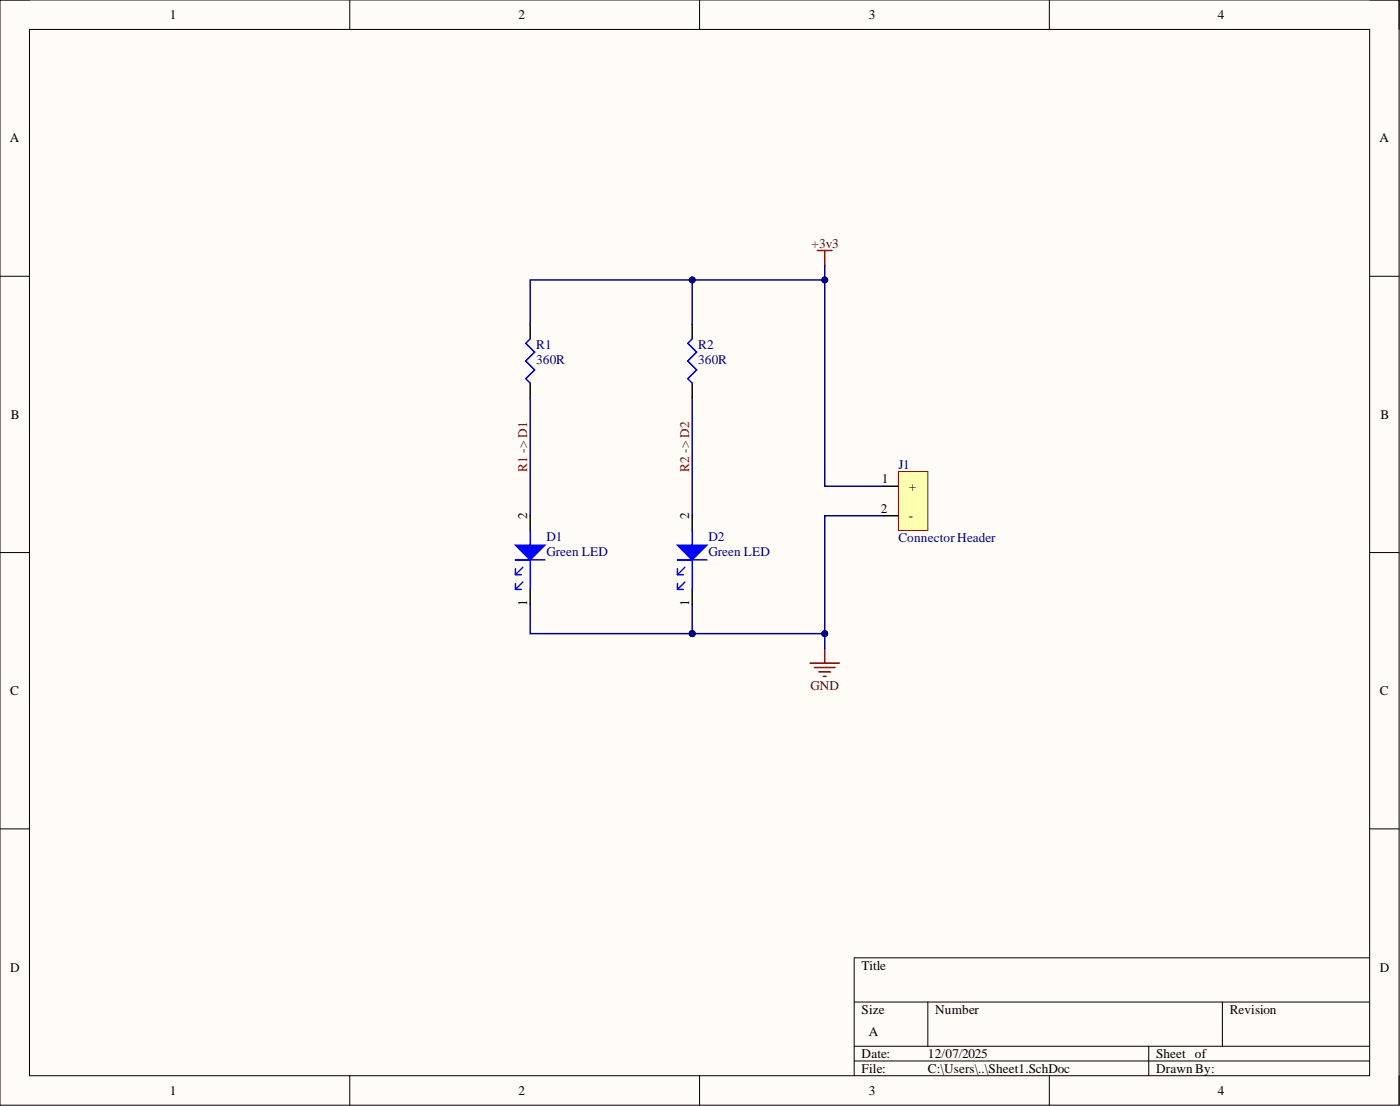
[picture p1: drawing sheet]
<svg xmlns="http://www.w3.org/2000/svg" width="241mm" height="190mm" viewBox="0 0 241 190" stroke-linecap="round" stroke-linejoin="round" font-family="sans-serif">
<path d="M0 0h241.1v190.4h-241.1z" fill-rule="evenodd" fill="#fffcf8"/>
<path d="M0 0h241.1v190.4h-241.1z" fill="none" stroke="#000" stroke-width=".17"/>
<path d="M5.1 5.1h231v180.2h-231z" fill-rule="evenodd" fill="#fffcf8"/>
<g fill="none" stroke="#000" stroke-width=".17">
<path d="M0 0h5.1M60.3 0v5.1M120.6 0v5.1M180.9 0v5.1M236.1 0h5v5.1M5.1 5.1h231v180.2h-231zM0 47.6h5.1M236.1 47.6h5M0 95.2h5.1M236.1 95.2h5M0 142.8h5.1M236.1 142.8h5"/>
<path d="M147.2 172.6h88.9M159.9 172.6v7.6M210.7 172.6v7.6M236.1 165h-88.9v20.3M60.3 185.3v5.1M120.6 185.3v5.1M147.2 180.2h88.9M147.2 182.7h88.9M180.9 185.3v5.1M198 180.2v5.1M241.1 185.3v5.1"/>
</g>
<path d="M140.9 43.1h2.5M142.1 43.1v2.6M139.6 114.2h5.1M140.4 115h3.5M141.1 115.7h2.1M141.9 116.5h.5M142.1 111.7v2.5" fill="none" stroke="#800000" stroke-width=".25"/>
<path d="M154.8 81.2h5.1v10.2h-5.1z" fill-rule="evenodd" fill="#ffffb0"/>
<path d="M154.8 81.2h5.1v10.2h-5.1z" fill="none" stroke="#800000" stroke-width=".17"/>
<path d="M91.4 55.8v2.6M91.4 66v2.5M152.3 83.8h2.5M152.3 88.8h2.5" fill="none" stroke="#000" stroke-width=".25"/>
<path d="M91.4 58.4l-.8 .7 1.5 1.6-1.5 1.5 1.5 1.5-1.5 1.5 .8 .8" fill="none" stroke="#00f" stroke-width=".25"/>
<path d="M91.4 55.8v-7.6h27.9v7.6" fill="none" stroke="#000080" stroke-width=".25"/>
<circle cx="119.3" cy="48.2" r=".51" fill="#000080"/>
<circle cx="119.3" cy="48.2" r=".51" fill="none" stroke="#000080" stroke-width=".17"/>
<path d="M119.3 68.5v20.3M119.3 104.1v5" fill="none" stroke="#000080" stroke-width=".25"/>
<circle cx="119.3" cy="109.1" r=".51" fill="#000080"/>
<circle cx="119.3" cy="109.1" r=".51" fill="none" stroke="#000080" stroke-width=".17"/>
<path d="M91.4 104.1v5h27.9" fill="none" stroke="#000080" stroke-width=".25"/>
<circle cx="119.3" cy="109.1" r=".51" fill="#000080"/>
<circle cx="119.3" cy="109.1" r=".51" fill="none" stroke="#000080" stroke-width=".17"/>
<path d="M119.3 109.1h22.8" fill="none" stroke="#000080" stroke-width=".25"/>
<circle cx="142.1" cy="109.1" r=".51" fill="#000080"/>
<circle cx="142.1" cy="109.1" r=".51" fill="none" stroke="#000080" stroke-width=".17"/>
<circle cx="119.3" cy="109.1" r=".51" fill="#000080"/>
<circle cx="119.3" cy="109.1" r=".51" fill="none" stroke="#000080" stroke-width=".17"/>
<path d="M152.3 88.8h-10.2v22.9" fill="none" stroke="#000080" stroke-width=".25"/>
<circle cx="142.1" cy="109.1" r=".51" fill="#000080"/>
<circle cx="142.1" cy="109.1" r=".51" fill="none" stroke="#000080" stroke-width=".17"/>
<path d="M119.3 48.2h22.8" fill="none" stroke="#000080" stroke-width=".25"/>
<circle cx="119.3" cy="48.2" r=".51" fill="#000080"/>
<circle cx="119.3" cy="48.2" r=".51" fill="none" stroke="#000080" stroke-width=".17"/>
<circle cx="142.1" cy="48.2" r=".51" fill="#000080"/>
<circle cx="142.1" cy="48.2" r=".51" fill="none" stroke="#000080" stroke-width=".17"/>
<path d="M142.1 45.7v38.1h10.2" fill="none" stroke="#000080" stroke-width=".25"/>
<circle cx="142.1" cy="48.2" r=".51" fill="#000080"/>
<circle cx="142.1" cy="48.2" r=".51" fill="none" stroke="#000080" stroke-width=".17"/>
<path d="M91.4 68.5v20.3" fill="none" stroke="#000080" stroke-width=".25"/>
<path d="M119.3 55.8v2.6M119.3 66v2.5M91.4 88.8v2.6M91.4 101.5v2.6" fill="none" stroke="#000" stroke-width=".25"/>
<path d="M119.3 58.4l-.8 .7 1.6 1.6-1.6 1.5 1.6 1.5-1.6 1.5 .8 .8M88.8 96.4h5.1M88.8 98v1M88.8 99h1.1M90.1 97.7l-1.3 1.3M91.4 91.4v2.5M91.4 96.4v5.1M88.8 100.5v1M88.8 101.5h1.1M90.1 100.3l-1.3 1.2" fill="none" stroke="#00f" stroke-width=".25"/>
<path d="M88.8 93.9h5.1l-2.5 2.5z" fill="#00f"/>
<path d="M88.8 93.9h5.1l-2.5 2.5zM116.8 96.4h5M116.8 98v1M116.8 99h1M118 97.7l-1.2 1.3M119.3 91.4v2.5M119.3 96.4v5.1M116.8 100.5v1M116.8 101.5h1M118 100.3l-1.2 1.2" fill="none" stroke="#00f" stroke-width=".25"/>
<path d="M119.3 88.8v2.6M119.3 101.5v2.6" fill="none" stroke="#000" stroke-width=".25"/>
<path d="M116.8 93.9h5l-2.5 2.5z" fill="#00f"/>
<path d="M116.8 93.9h5l-2.5 2.5z" fill="none" stroke="#00f" stroke-width=".25"/>
<g font-size="2.3">
<text x="29.3" y="3.3">1</text>
<text x="89.4" y="3.3">2</text>
<text x="149.8" y="3.3">3</text>
<text x="209.9" y="3.3">4</text>
<text x="1.7" y="24.5">A</text>
<text x="237.8" y="24.5">A</text>
<text x="1.9" y="72.2">B</text>
<text x="237.9" y="72.2">B</text>
<text x="152" y="83.2">1</text>
<text x="90.9" y="89.3" transform="rotate(-90 90.9 89.3)">2</text>
<text x="118.8" y="89.3" transform="rotate(-90 118.8 89.3)">2</text>
<text x="151.8" y="88.3">2</text>
<text x="156.6" y="84.5">+</text>
<text x="156.6" y="89.6">-</text>
<text x="90.9" y="104.4" transform="rotate(-90 90.9 104.4)">1</text>
<text x="118.8" y="104.4" transform="rotate(-90 118.8 104.4)">1</text>
<text x="1.8" y="119.7">C</text>
<text x="237.8" y="119.7">C</text>
<text x="1.8" y="167.3">D</text>
<text x="148.5" y="167">Title</text>
<text x="237.8" y="167.3">D</text>
<text x="148.5" y="174.6">Size</text>
<text x="149.8" y="178.4">A</text>
<text x="161.2" y="174.6">Number</text>
<text x="212" y="174.6">Revision</text>
<text x="148.5" y="182.2">Date:</text>
<text x="148.5" y="184.8">File:</text>
<text x="159.9" y="182.2">12/07/2025</text>
<text x="159.9" y="184.8">C:\Users\..\Sheet1.SchDoc</text>
<text x="199.3" y="182.2">Sheet of</text>
<text x="199.3" y="184.8">Drawn By:</text>
<text x="29.3" y="188.6">1</text>
<text x="89.4" y="188.6">2</text>
<text x="149.8" y="188.6">3</text>
<text x="209.9" y="188.6">4</text>
</g>
<g font-size="2.3" fill="#800000">
<text x="139.9" y="42.6">+3v3</text>
<text x="90.9" y="81.2" transform="rotate(-90 90.9 81.2)">R1 -&gt; D1</text>
<text x="118.8" y="81.2" transform="rotate(-90 118.8 81.2)">R2 -&gt; D2</text>
<text x="139.7" y="118.8">GND</text>
</g>
<g font-size="2.3" fill="#000080">
<text x="92.4" y="60.1">R1</text>
<text x="92.4" y="62.7">360R</text>
<text x="120.3" y="60.1">R2</text>
<text x="120.3" y="62.7">360R</text>
<text x="154.8" y="80.7">J1</text>
<text x="94.2" y="93.1">D1</text>
<text x="94.2" y="95.7">Green LED</text>
<text x="122.1" y="93.1">D2</text>
<text x="122.1" y="95.7">Green LED</text>
<text x="154.8" y="93.4">Connector Header</text>
</g>
</svg>
